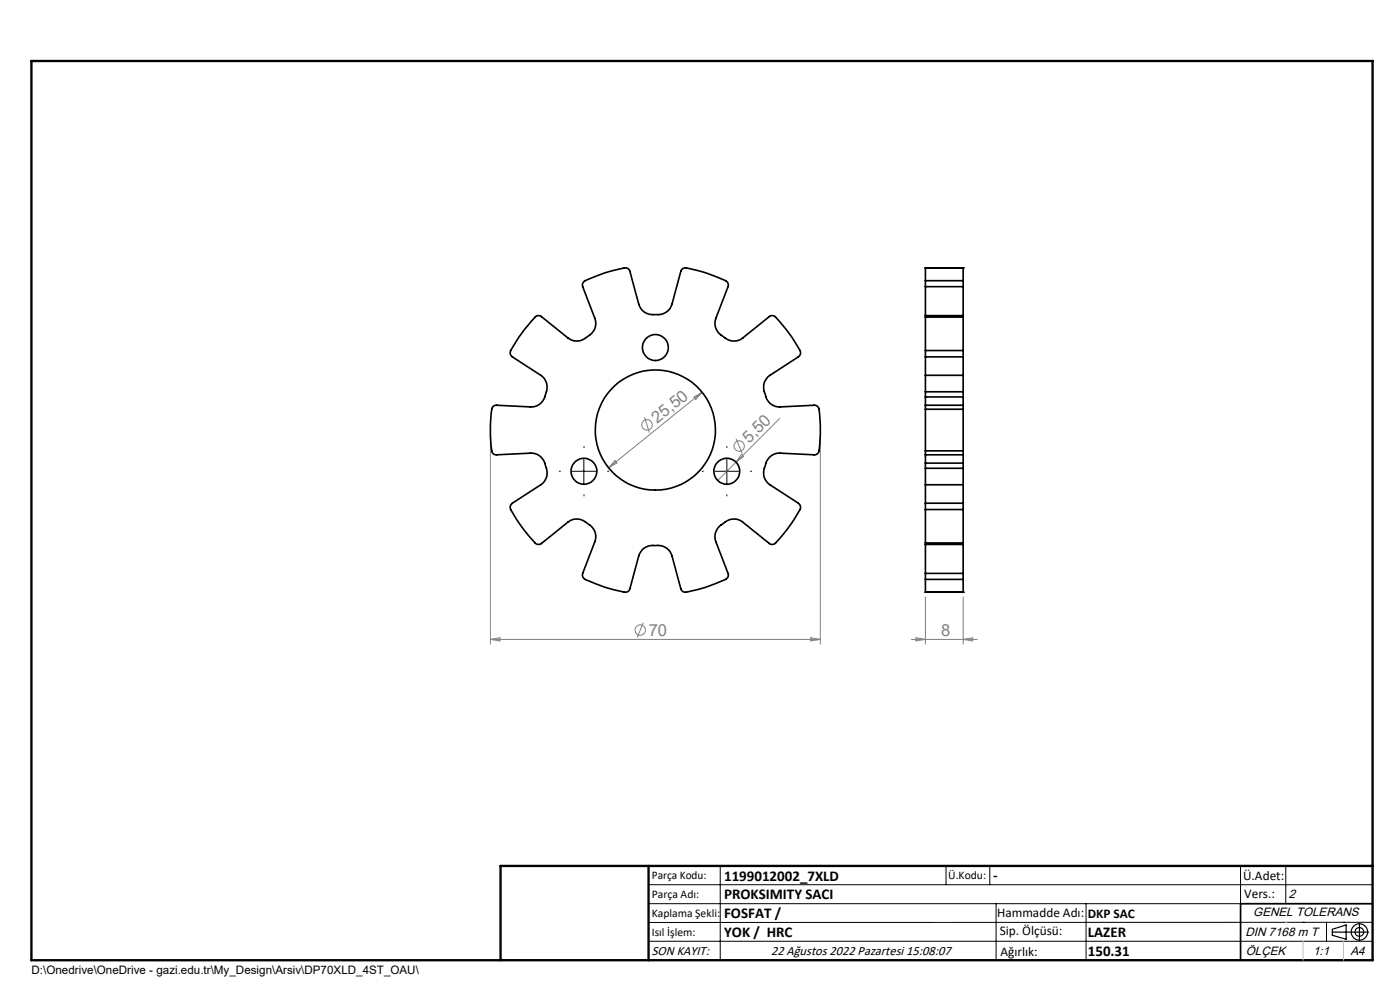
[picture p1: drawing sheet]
<svg xmlns="http://www.w3.org/2000/svg" width="297mm" height="210mm" viewBox="0 0 297 210" stroke-linecap="round" stroke-linejoin="round" font-family="sans-serif">
<g fill="none" stroke="#808080" stroke-width=".21">
<path d="M104 92.2v44.4M130.5 97.7l.4 .5-1.8 1zM136.7 88.5l1.1 3.2M147.2 84.2l1.7-1-1.3 1.5zM148.9 83.2l-19.8 16M156.1 93.1l1.4 3.1M157.3 96.4l.5 .4-1.7 1.2zM165.4 88.8l-13.1 13.1M174 92.2v44.4M104 135.6h70M104 135.6l2-.3v.7zM136.5 132.1l-1.3 3.1"/>
<path d="M172 135.3l2 .3-2 .4zM193.3 135.6h14M194.3 135.3l2 .3-2 .4zM196.3 126.6v10M204.3 126.6v10M204.3 135.6l2-.3v.7z"/>
<circle cx="137.3" cy="90.1" r="1.11"/>
<circle cx="156.8" cy="94.6" r="1.1"/>
<circle cx="135.8" cy="133.6" r="1.09"/>
</g>
<g fill="none" stroke="#000" stroke-width=".25">
<path d="M282.6 197.7h7.8M282.6 197.1l3-.9v3l-3-.8zM288.4 195.8v3.8M106.2 203.7h185"/>
<circle cx="288.4" cy="197.7" r="1.74"/>
<circle cx="288.4" cy="197.7" r=".93"/>
</g>
<path d="M118.9 100h-.3M123.9 95v-.3M128.9 100h.2M149.2 100h-.2M154.2 95v-.3M159.2 100h.3M123.9 105v.2M154.2 105v.2" fill="none" stroke="#000" stroke-width=".21" stroke-dasharray="15.2 1.3 1.3 1.3"/>
<g fill="none" stroke="#000" stroke-width=".21">
<path d="M121.4 100h5M123.9 97.5v5M151.7 100h5M154.2 97.5v5M137.6 187.7h153.6M137.6 191.7h153.6M137.6 199.7h153.6M152.8 183.7v20M200.7 183.7v4M210 183.7v4M211.3 191.7v12M230.4 191.7v12"/>
<path d="M263.2 183.7v20M272.8 183.7v8M276.4 195.6h.1M281.4 195.6v4.1M285 195.6h.1M291.2 195.6l-153.6 .1"/>
</g>
<g fill="none" stroke="#000" stroke-width=".35">
<path d="M196.3 59.5v1.3M196.3 56.8v2.7M196.3 56.8h.1M196.3 56.8h8M196.3 59.5h8M204.3 59.5v1.3M204.3 56.8v2.7M204.3 56.8h.1M113.5 67.3a.99 .99 0 0 1 1.4-.1l6 4.8a3.5 3.5 0 0 0 3.9-.7 3 3 0 0 0 1.4-3.8l-2.6-6.7v-.7l.4-.5a29.8 29.8 0 0 1 8.9-2.8l.5 .3 .2 .5 2.1 7.4a3.5 3.5 0 0 0 3.6 1.7 3.1 3.1 0 0 0 3.3-2.2l1.8-6.9 .3-.5 .7-.3a28.5 28.5 0 0 1 8.8 3l.3 .8-2.8 7.4a3.4 3.4 0 0 0 2 3.6 3 3 0 0 0 3.9 .1l5.7-4.6 .8-.1a19.2 19.2 0 0 1 4.5 5.5l1.1 1.9a1.06 1.06 0 0 1-.3 1.3l-6.5 4.2a3.5 3.5 0 0 0-.5 4 3 3 0 0 0 3.1 2.4l7.2-.3 .5 .1 .3 .2a16.2 16.2 0 0 1 .5 6l-.3 3.3-.1 .4-.4 .4-.5 .1-7.2-.4a3.4 3.4 0 0 0-3.3 3.1 3 3 0 0 0 1.1 3.6l6.1 3.9 .4 .6v.6a31.9 31.9 0 0 1-5.5 7.5h-1l-6.1-4.9a3.4 3.4 0 0 0-4 .7 3.1 3.1 0 0 0-1.3 3.7l2.6 6.9-.1 .6-.3 .4a29.8 29.8 0 0 1-8.9 2.8l-.5-.2-.3-.5-2-7.4a3.5 3.5 0 0 0-3.7-1.8 3.1 3.1 0 0 0-3.2 2.2l-1.9 7-.2 .5-.7 .2a28.5 28.5 0 0 1-8.9-2.9l-.2-.3v-.8l2.7-7.2a3.4 3.4 0 0 0-1.9-3.5 3 3 0 0 0-3.9-.1l-5.8 4.6-.5 .1-.5-.2a30.8 30.8 0 0 1-5.5-7.6l.1-.5 .4-.5 6.4-4.2a3.5 3.5 0 0 0 .5-4 3 3 0 0 0-3.1-2.4l-7.2 .4-.5-.1-.3-.3a16.2 16.2 0 0 1-.5-6l.3-3.3 .1-.3 .4-.4 .5-.1 7.2 .3a3.4 3.4 0 0 0 3.4-3.1 3 3 0 0 0-1.2-3.6l-6-3.9-.4-.6v-.6a32.1 32.1 0 0 1 5.2-7.2zM196.3 74.4v1.3M196.3 67.3v7.1M196.3 66.9v.4"/>
<path d="M196.3 79.6v3.5M196.3 66.9h8M196.3 74.4h8M196.3 75.7h8M196.3 67.3h8M196.3 60.8v6.1M196.3 75.7v3.9M196.3 79.6h8M196.3 60.8h8M204.3 74.4v1.3M204.3 67.3v7.1M204.3 66.9v.4"/>
<path d="M204.3 79.6v3.5M204.3 60.8v6.1M204.3 75.7v3.9M196.3 86.8v8.8M196.3 95.6v.9M196.3 86v.8M196.3 84.2v1.8M196.3 96.5v1.7M196.3 99.3v3.5M196.3 83.1v1.1M196.3 98.2v1.1M196.3 96.5h8"/>
<path d="M196.3 86h8M196.3 95.6h8M196.3 86.8h8M196.3 84.2h8M196.3 98.2h8M196.3 83.1h8M196.3 99.3h8M204.3 86.8v8.8M204.3 95.6v.9M204.3 86v.8M204.3 84.2v1.8M204.3 96.5v1.7"/>
<path d="M204.3 99.3v3.5M204.3 83.1v1.1M204.3 98.2v1.1M196.3 106.7v1.4M196.3 108.1v7.1M196.3 115.2v.3M196.3 115.5h8M196.3 106.7h8M196.3 108.1h8M196.3 115.2h8M196.3 102.8h8M196.3 102.8v3.9"/>
<path d="M196.3 115.5v6.1M204.3 106.7v1.4M204.3 108.1v7.1M204.3 115.2v.3M204.3 102.8v3.9M204.3 115.5v6.1M196.3 121.6v1.3M196.3 122.9v2.7M196.3 125.6h.1M196.3 125.6h8M196.3 121.6h8M196.3 122.9h8"/>
<path d="M204.3 121.6v1.3M204.3 122.9v2.7M204.3 125.6h.1M291.2 191.7h-28v12"/>
<circle cx="139" cy="73.7" r="2.75"/>
<circle cx="123.9" cy="100" r="2.75"/>
<circle cx="139" cy="91.2" r="12.8"/>
<circle cx="154.2" cy="100" r="2.75"/>
</g>
<path d="M6.7 12.9h284.5v190.8h-284.5zM137.6 183.7v20M291.2 183.7h-185v20" fill="none" stroke="#000" stroke-width=".5"/>
<path d="M276.4 199.7v4M285 199.7v4" fill="none" stroke="#c0c0c0" stroke-width=".21"/>
<path d="M272.8 195.6h.1" fill="none" stroke="#c0c0c0" stroke-width=".25"/>
<g font-size="3.5" fill="#808080">
<text x="139.4" y="89.9" transform="rotate(-39 139.4 89.9)">25,50</text>
<text x="158.9" y="94.2" transform="rotate(-45 158.9 94.2)">5,50</text>
<text x="137.6" y="134.8">70</text>
<text x="199.6" y="134.8">8</text>
</g>
<g font-size="3.2">
<text x="153.6" y="186.8">1199012002_7XLD</text>
<text x="153.6" y="190.8">PROKSIMITY SACI</text>
<text x="210.7" y="186.6">-</text>
<text x="153.6" y="194.8">FOSFAT /</text>
<text x="153.6" y="198.8">YOK / HRC</text>
<text x="230.8" y="198.7">LAZER</text>
<text x="230.8" y="202.8">150.31</text>
</g>
<g font-size="2.8">
<text x="263.7" y="186.7">Ü.Adet:</text>
<text x="263.9" y="190.5">Vers.:</text>
<text x="211.5" y="194.5">Hammadde Adı:</text>
<text x="230.8" y="194.7">DKP SAC</text>
<text x="138.3" y="202.6">SON KAYIT:</text>
<text x="163.6" y="202.6">22 Ağustos 2022 Pazartesi 15:08:07</text>
<text x="212.1" y="198.4">Sip. Ölçüsü:</text>
<text x="212.2" y="202.7">Ağırlık:</text>
</g>
<g font-size="2.6">
<text x="273.4" y="190.4">2</text>
<text x="265.9" y="194.4">GENEL TOLERANS</text>
<text x="264.2" y="198.5">DIN 7168 m T</text>
<text x="264.3" y="202.6">ÖLÇEK</text>
<text x="278.5" y="202.6">1:1</text>
<text x="286.5" y="202.6">A4</text>
</g>
<g font-size="2.5">
<text x="138.3" y="186.4">Parça Kodu:</text>
<text x="138.3" y="190.5">Parça Adı:</text>
<text x="201.2" y="186.5">Ü.Kodu:</text>
<text x="138.3" y="194.5">Kaplama Şekli:</text>
<text x="138.3" y="198.6">Isıl İşlem:</text>
<text x="6.7" y="206.7">D:\Onedrive\OneDrive - gazi.edu.tr\My_Design\Arsiv\DP70XLD_4ST_OAU\</text>
</g>
</svg>
